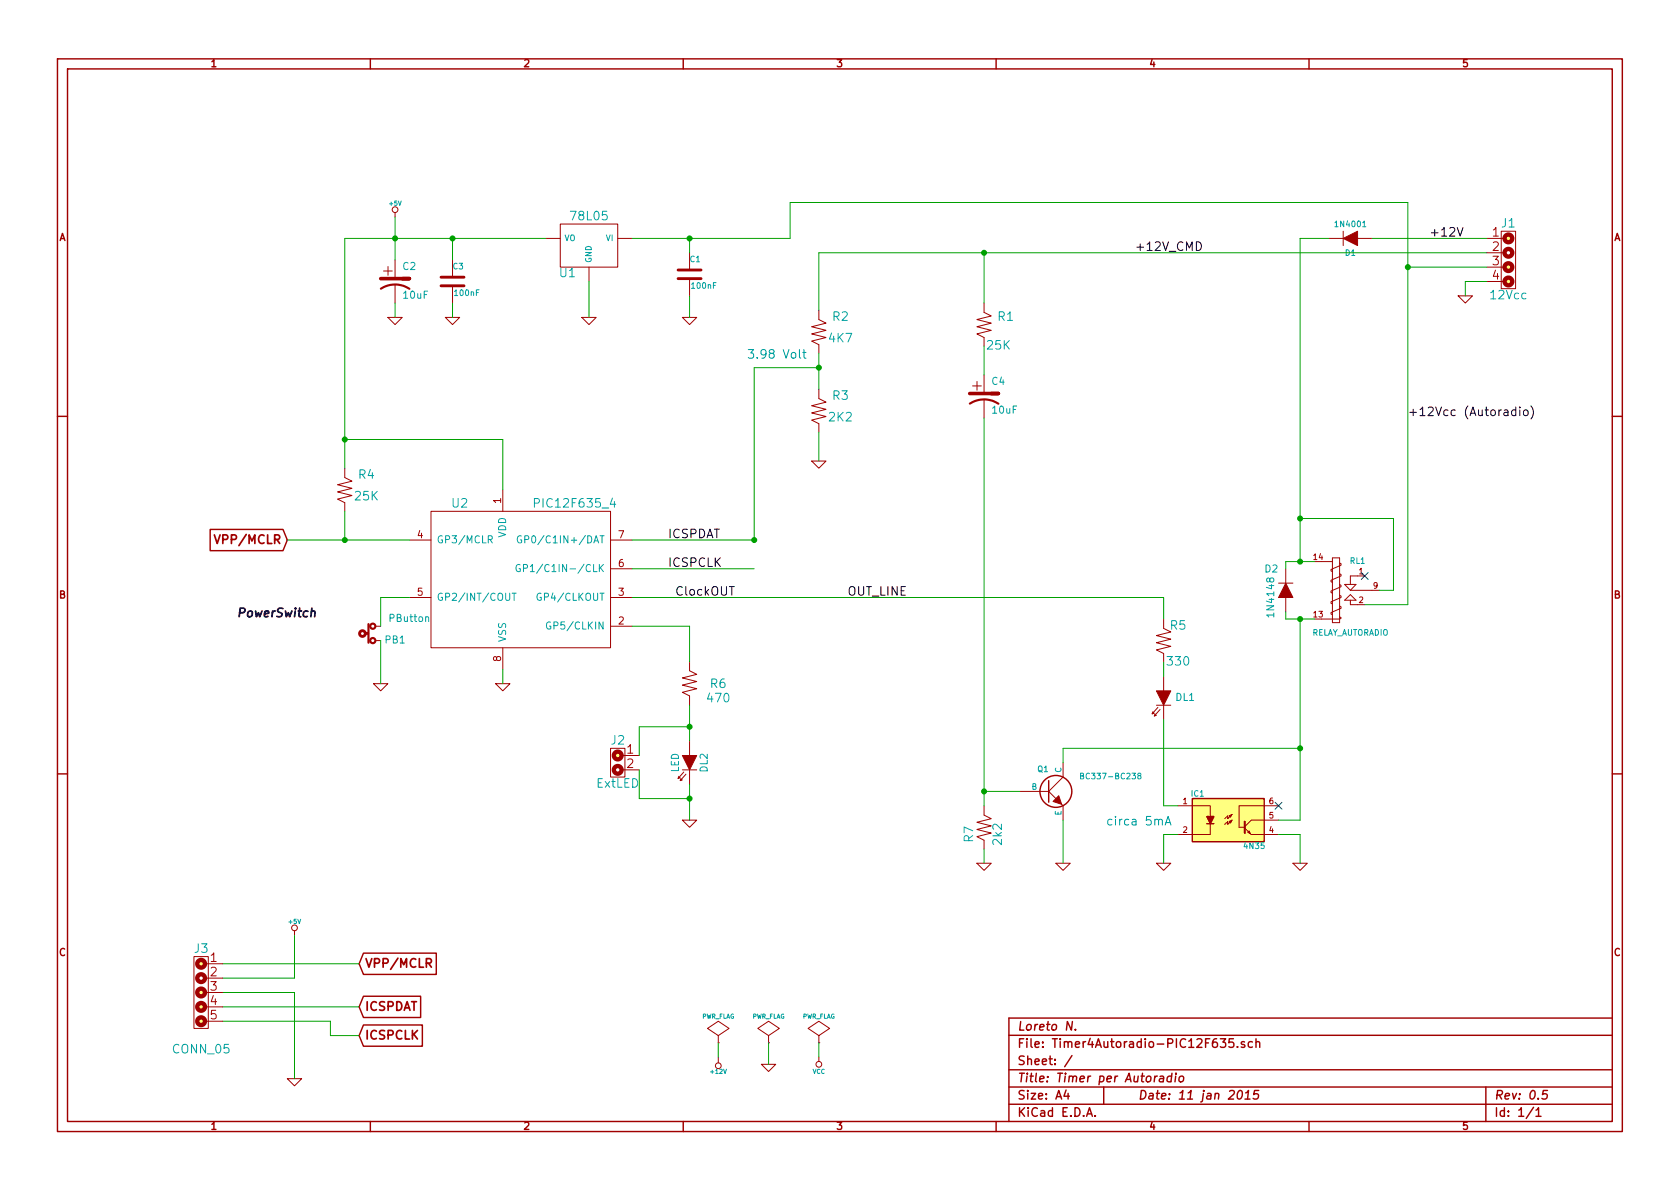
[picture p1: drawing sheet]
EESchema Schematic File Version 2
LIBS:LnRegulators
LIBS:Ln_R-C-L
LIBS:LnConnectors
LIBS:LnDevice
LIBS:LnDiodiTransistors
LIBS:LnMicroController
LIBS:LnSample
LIBS:power
LIBS:device
LIBS:transistors
LIBS:conn
LIBS:linear
LIBS:regul
LIBS:74xx
LIBS:cmos4000
LIBS:adc-dac
LIBS:memory
LIBS:xilinx
LIBS:special
LIBS:microcontrollers
LIBS:dsp
LIBS:microchip
LIBS:analog_switches
LIBS:motorola
LIBS:texas
LIBS:intel
LIBS:audio
LIBS:interface
LIBS:digital-audio
LIBS:philips
LIBS:display
LIBS:cypress
LIBS:siliconi
LIBS:opto
LIBS:atmel
LIBS:contrib
LIBS:valves
LIBS:Timer4Autoradio-PIC12F635-cache
EELAYER 27 0
EELAYER END
$Descr A4 11693 8268
encoding utf-8
Sheet 1 1
Title "Timer per Autoradio"
Date "11 jan 2015"
Rev "0.5"
Comp "Loreto N."
Comment1 ""
Comment2 ""
Comment3 ""
Comment4 ""
$EndDescr
$Comp
L GND #PWR01
U 1 1
P 3500 4750
F 0 "#PWR01" H 3500 4750 30  0001 C CNN
F 1 "GND" H 3500 4680 30  0001 C CNN
F 2 "" H 3500 4750 60  0000 C CNN
F 3 "" H 3500 4750 60  0000 C CNN
	1    3500 4750
	1    0    0    -1  
$EndComp
$Comp
L RESISTOR R4
U 1 1
P 2400 3400
F 0 "R4" H 2550 3500 60  0000 C CNN
F 1 "25K" H 2550 3350 60  0000 C CNN
F 2 "~" H 2400 3400 60  0000 C CNN
F 3 "~" H 2400 3400 60  0000 C CNN
	1    2400 3400
	1    0    0    -1  
$EndComp
$Comp
L GND #PWR02
U 1 1
P 2650 4750
F 0 "#PWR02" H 2650 4750 30  0001 C CNN
F 1 "GND" H 2650 4680 30  0001 C CNN
F 2 "" H 2650 4750 60  0000 C CNN
F 3 "" H 2650 4750 60  0000 C CNN
	1    2650 4750
	1    0    0    -1  
$EndComp
Text GLabel 2000 3750 0    60   Input ~ 12
VPP/MCLR
Text GLabel 2500 6700 2    60   Input ~ 12
VPP/MCLR
Text GLabel 2500 7000 2    60   Input ~ 12
ICSPDAT
Text GLabel 2500 7200 2    60   Input ~ 12
ICSPCLK
$Comp
L GND #PWR03
U 1 1
P 2050 7500
F 0 "#PWR03" H 2050 7500 30  0001 C CNN
F 1 "GND" H 2050 7430 30  0001 C CNN
F 2 "" H 2050 7500 60  0000 C CNN
F 3 "" H 2050 7500 60  0000 C CNN
	1    2050 7500
	1    0    0    -1  
$EndComp
$Comp
L PWR_FLAG #FLG04
U 1 1
P 5000 7250
F 0 "#FLG04" H 5000 7345 30  0001 C CNN
F 1 "PWR_FLAG" H 5000 7430 30  0000 C CNN
F 2 "" H 5000 7250 60  0000 C CNN
F 3 "" H 5000 7250 60  0000 C CNN
	1    5000 7250
	1    0    0    -1  
$EndComp
$Comp
L PWR_FLAG #FLG05
U 1 1
P 5350 7250
F 0 "#FLG05" H 5350 7345 30  0001 C CNN
F 1 "PWR_FLAG" H 5350 7430 30  0000 C CNN
F 2 "" H 5350 7250 60  0000 C CNN
F 3 "" H 5350 7250 60  0000 C CNN
	1    5350 7250
	1    0    0    -1  
$EndComp
$Comp
L PWR_FLAG #FLG06
U 1 1
P 5700 7250
F 0 "#FLG06" H 5700 7345 30  0001 C CNN
F 1 "PWR_FLAG" H 5700 7430 30  0000 C CNN
F 2 "" H 5700 7250 60  0000 C CNN
F 3 "" H 5700 7250 60  0000 C CNN
	1    5700 7250
	1    0    0    -1  
$EndComp
$Comp
L VCC #PWR07
U 1 1
P 5700 7350
F 0 "#PWR07" H 5700 7450 30  0001 C CNN
F 1 "VCC" H 5700 7450 30  0000 C CNN
F 2 "" H 5700 7350 60  0000 C CNN
F 3 "" H 5700 7350 60  0000 C CNN
	1    5700 7350
	-1   0    0    1   
$EndComp
$Comp
L GND #PWR08
U 1 1
P 5350 7400
F 0 "#PWR08" H 5350 7400 30  0001 C CNN
F 1 "GND" H 5350 7330 30  0001 C CNN
F 2 "" H 5350 7400 60  0000 C CNN
F 3 "" H 5350 7400 60  0000 C CNN
	1    5350 7400
	1    0    0    -1  
$EndComp
$Comp
L +12V #PWR09
U 1 1
P 5000 7350
F 0 "#PWR09" H 5000 7300 20  0001 C CNN
F 1 "+12V" H 5000 7450 30  0000 C CNN
F 2 "" H 5000 7350 60  0000 C CNN
F 3 "" H 5000 7350 60  0000 C CNN
	1    5000 7350
	-1   0    0    1   
$EndComp
Text Label 1650 4300 0    60   Italic 12
PowerSwitch
$Comp
L LED DL2
U 1 1
P 4800 5300
F 0 "DL2" H 4800 5400 50  0000 C CNN
F 1 "LED" H 4800 5200 50  0000 C CNN
F 2 "~" H 4800 5300 60  0000 C CNN
F 3 "~" H 4800 5300 60  0000 C CNN
	1    4800 5300
	0    1    1    0   
$EndComp
$Comp
L RESISTOR R6
U 1 1
P 4800 4750
F 0 "R6" H 4600 4750 60  0000 C CNN
F 1 "470" H 4600 4850 60  0000 C CNN
F 2 "~" H 4800 4750 60  0000 C CNN
F 3 "~" H 4800 4750 60  0000 C CNN
	1    4800 4750
	-1   0    0    1   
$EndComp
$Comp
L GND #PWR010
U 1 1
P 4800 5700
F 0 "#PWR010" H 4800 5700 30  0001 C CNN
F 1 "GND" H 4800 5630 30  0001 C CNN
F 2 "" H 4800 5700 60  0000 C CNN
F 3 "" H 4800 5700 60  0000 C CNN
	1    4800 5700
	1    0    0    -1  
$EndComp
$Comp
L 78L05 U1
U 1 1
P 4100 1700
F 0 "U1" H 4250 1504 60  0000 C CNN
F 1 "78L05" H 4100 1900 60  0000 C CNN
F 2 "~" H 4100 1700 60  0000 C CNN
F 3 "~" H 4100 1700 60  0000 C CNN
	1    4100 1700
	-1   0    0    -1  
$EndComp
$Comp
L DIODE D1
U 1 1
P 9400 1650
F 0 "D1" H 9400 1750 40  0000 C CNN
F 1 "1N4001" H 9400 1550 40  0000 C CNN
F 2 "~" H 9400 1650 60  0000 C CNN
F 3 "~" H 9400 1650 60  0000 C CNN
	1    9400 1650
	-1   0    0    1   
$EndComp
$Comp
L GND #PWR011
U 1 1
P 4100 2200
F 0 "#PWR011" H 4100 2200 30  0001 C CNN
F 1 "GND" H 4100 2130 30  0001 C CNN
F 2 "" H 4100 2200 60  0000 C CNN
F 3 "" H 4100 2200 60  0000 C CNN
	1    4100 2200
	1    0    0    -1  
$EndComp
$Comp
L RESISTOR R2
U 1 1
P 5700 2300
F 0 "R2" H 5850 2400 60  0000 C CNN
F 1 "4K7" H 5850 2250 60  0000 C CNN
F 2 "~" H 5700 2300 60  0000 C CNN
F 3 "~" H 5700 2300 60  0000 C CNN
	1    5700 2300
	1    0    0    -1  
$EndComp
$Comp
L RESISTOR R3
U 1 1
P 5700 2850
F 0 "R3" H 5850 2950 60  0000 C CNN
F 1 "2K2" H 5850 2800 60  0000 C CNN
F 2 "~" H 5700 2850 60  0000 C CNN
F 3 "~" H 5700 2850 60  0000 C CNN
	1    5700 2850
	1    0    0    -1  
$EndComp
$Comp
L GND #PWR012
U 1 1
P 4800 2200
F 0 "#PWR012" H 4800 2200 30  0001 C CNN
F 1 "GND" H 4800 2130 30  0001 C CNN
F 2 "" H 4800 2200 60  0000 C CNN
F 3 "" H 4800 2200 60  0000 C CNN
	1    4800 2200
	1    0    0    -1  
$EndComp
$Comp
L C C3
U 1 1
P 3150 1950
F 0 "C3" H 3150 2050 40  0000 L CNN
F 1 "100nF" H 3156 1865 40  0000 L CNN
F 2 "~" H 3188 1800 30  0000 C CNN
F 3 "~" H 3150 1950 60  0000 C CNN
	1    3150 1950
	1    0    0    -1  
$EndComp
$Comp
L CAPPOL C2
U 1 1
P 2750 1950
F 0 "C2" H 2800 2050 50  0000 L CNN
F 1 "10uF" H 2800 1850 50  0000 L CNN
F 2 "~" H 2750 1950 60  0000 C CNN
F 3 "~" H 2750 1950 60  0000 C CNN
	1    2750 1950
	1    0    0    -1  
$EndComp
$Comp
L C C1
U 1 1
P 4800 1900
F 0 "C1" H 4800 2000 40  0000 L CNN
F 1 "100nF" H 4806 1815 40  0000 L CNN
F 2 "~" H 4838 1750 30  0000 C CNN
F 3 "~" H 4800 1900 60  0000 C CNN
	1    4800 1900
	1    0    0    -1  
$EndComp
$Comp
L GND #PWR013
U 1 1
P 2750 2200
F 0 "#PWR013" H 2750 2200 30  0001 C CNN
F 1 "GND" H 2750 2130 30  0001 C CNN
F 2 "" H 2750 2200 60  0000 C CNN
F 3 "" H 2750 2200 60  0000 C CNN
	1    2750 2200
	1    0    0    -1  
$EndComp
$Comp
L GND #PWR014
U 1 1
P 3150 2200
F 0 "#PWR014" H 3150 2200 30  0001 C CNN
F 1 "GND" H 3150 2130 30  0001 C CNN
F 2 "" H 3150 2200 60  0000 C CNN
F 3 "" H 3150 2200 60  0000 C CNN
	1    3150 2200
	1    0    0    -1  
$EndComp
Text Label 9950 1650 0    60   ~ 0
+12V
$Comp
L GND #PWR015
U 1 1
P 5700 3200
F 0 "#PWR015" H 5700 3200 30  0001 C CNN
F 1 "GND" H 5700 3130 30  0001 C CNN
F 2 "" H 5700 3200 60  0000 C CNN
F 3 "" H 5700 3200 60  0000 C CNN
	1    5700 3200
	1    0    0    -1  
$EndComp
$Comp
L PIC12F635_4 U2
U 1 1
P 3500 4400
F 0 "U2" H 3200 5300 60  0000 C CNN
F 1 "PIC12F635_4" H 4000 5300 60  0000 C CNN
F 2 "~" H 3500 4400 60  0000 C CNN
F 3 "~" H 3500 4400 60  0000 C CNN
	1    3500 4400
	1    0    0    -1  
$EndComp
$Comp
L RESISTOR R5
U 1 1
P 8100 4450
F 0 "R5" H 8200 4550 60  0000 C CNN
F 1 "330" H 8200 4300 60  0000 C CNN
F 2 "~" H 8100 4450 60  0000 C CNN
F 3 "~" H 8100 4450 60  0000 C CNN
	1    8100 4450
	1    0    0    -1  
$EndComp
$Comp
L 4N35 IC1
U 1 1
P 8550 5700
F 0 "IC1" H 8336 5879 40  0000 C CNN
F 1 "4N35" H 8730 5515 40  0000 C CNN
F 2 "~" H 8351 5520 29  0000 C CNN
F 3 "~" H 8550 5700 60  0000 C CNN
	1    8550 5700
	1    0    0    -1  
$EndComp
$Comp
L GND #PWR016
U 1 1
P 8100 6000
F 0 "#PWR016" H 8100 6000 30  0001 C CNN
F 1 "GND" H 8100 5930 30  0001 C CNN
F 2 "" H 8100 6000 60  0000 C CNN
F 3 "" H 8100 6000 60  0000 C CNN
	1    8100 6000
	1    0    0    -1  
$EndComp
$Comp
L DIODE D2
U 1 1
P 8950 4100
F 0 "D2" V 9100 4200 50  0000 C CNN
F 1 "1N4148" H 8900 4200 50  0000 C CNN
F 2 "~" H 8950 4100 60  0000 C CNN
F 3 "~" H 8950 4100 60  0000 C CNN
	1    8950 4100
	0    -1   -1   0   
$EndComp
$Comp
L GND #PWR017
U 1 1
P 9050 6000
F 0 "#PWR017" H 9050 6000 30  0001 C CNN
F 1 "GND" H 9050 5930 30  0001 C CNN
F 2 "" H 9050 6000 60  0000 C CNN
F 3 "" H 9050 6000 60  0000 C CNN
	1    9050 6000
	1    0    0    -1  
$EndComp
$Comp
L LED DL1
U 1 1
P 8100 4850
F 0 "DL1" V 8100 5000 50  0000 C CNN
F 1 "LED" V 8250 4950 50  0001 C CNN
F 2 "~" H 8100 4850 60  0000 C CNN
F 3 "~" H 8100 4850 60  0000 C CNN
	1    8100 4850
	0    1    1    0   
$EndComp
Text Notes 5200 2500 0    60   ~ 0
3.98 Volt
$Comp
L GND #PWR018
U 1 1
P 10200 2050
F 0 "#PWR018" H 10200 2050 30  0001 C CNN
F 1 "GND" H 10200 1980 30  0001 C CNN
F 2 "" H 10200 2050 60  0000 C CNN
F 3 "" H 10200 2050 60  0000 C CNN
	1    10200 2050
	1    0    0    -1  
$EndComp
Text Label 4650 3750 0    60   ~ 0
ICSPDAT
Text Label 4650 3950 0    60   ~ 0
ICSPCLK
Text Label 5900 4150 0    60   ~ 0
OUT_LINE
Text Label 9800 2900 0    60   ~ 0
+12Vcc (Autoradio)
Text Notes 7700 5750 0    60   ~ 0
circa 5mA
Text Label 4700 4150 0    60   ~ 0
ClockOUT
$Comp
L RESISTOR R1
U 1 1
P 6850 2250
F 0 "R1" H 7000 2300 60  0000 C CNN
F 1 "25K" H 6950 2100 60  0000 C CNN
F 2 "~" H 6850 2250 60  0000 C CNN
F 3 "~" H 6850 2250 60  0000 C CNN
	1    6850 2250
	1    0    0    -1  
$EndComp
Text Label 7900 1750 0    60   ~ 0
+12V_CMD
$Comp
L CAPPOL C4
U 1 1
P 6850 2750
F 0 "C4" H 6900 2850 50  0000 L CNN
F 1 "10uF" H 6900 2650 50  0000 L CNN
F 2 "~" H 6850 2750 60  0000 C CNN
F 3 "~" H 6850 2750 60  0000 C CNN
	1    6850 2750
	1    0    0    -1  
$EndComp
NoConn ~ 8900 5600
$Comp
L RELAY_AUTORADIO RL1
U 1 1
P 9350 4150
F 0 "RL1" H 9450 4400 40  0000 C CNN
F 1 "RELAY_AUTORADIO" H 9400 3900 40  0000 C CNN
F 2 "~" H 9350 4170 60  0000 C CNN
F 3 "~" H 9350 4170 60  0000 C CNN
	1    9350 4150
	1    0    0    -1  
$EndComp
$Comp
L PULSANTENC PB1
U 1 1
P 2600 4400
F 0 "PB1" V 2650 4250 50  0000 C CNN
F 1 "PButton" V 2500 4150 50  0000 C CNN
F 2 "~" H 2600 4400 60  0000 C CNN
F 3 "~" H 2600 4400 60  0000 C CNN
	1    2600 4400
	0    -1   1    0   
$EndComp
$Comp
L NPN Q1
U 1 1
P 7300 5500
F 0 "Q1" H 7300 5650 40  0000 R CNN
F 1 "BC337-BC238" H 7950 5600 40  0000 R CNN
F 2 "~" H 7300 5500 60  0000 C CNN
F 3 "~" H 7300 5500 60  0000 C CNN
	1    7300 5500
	1    0    0    -1  
$EndComp
$Comp
L GND #PWR019
U 1 1
P 6850 6000
F 0 "#PWR019" H 6850 6000 30  0001 C CNN
F 1 "GND" H 6850 5930 30  0001 C CNN
F 2 "" H 6850 6000 60  0000 C CNN
F 3 "" H 6850 6000 60  0000 C CNN
	1    6850 6000
	1    0    0    -1  
$EndComp
$Comp
L RESISTOR R7
U 1 1
P 6850 5750
F 0 "R7" V 6750 5700 60  0000 C CNN
F 1 "2k2" V 6950 5700 60  0000 C CNN
F 2 "~" H 6850 5750 60  0000 C CNN
F 3 "~" H 6850 5750 60  0000 C CNN
	1    6850 5750
	1    0    0    -1  
$EndComp
$Comp
L GND #PWR020
U 1 1
P 7400 6000
F 0 "#PWR020" H 7400 6000 30  0001 C CNN
F 1 "GND" H 7400 5930 30  0001 C CNN
F 2 "" H 7400 6000 60  0000 C CNN
F 3 "" H 7400 6000 60  0000 C CNN
	1    7400 6000
	1    0    0    -1  
$EndComp
Wire Wire Line
	2650 4150 2850 4150
Wire Wire Line
	2400 3550 2400 3750
Wire Wire Line
	2000 3750 2850 3750
Wire Wire Line
	2400 3050 3500 3050
Connection ~ 2400 3750
Wire Wire Line
	2050 6800 1550 6800
Wire Wire Line
	2050 7500 2050 6900
Wire Wire Line
	2050 6900 1550 6900
Wire Wire Line
	1550 6700 2500 6700
Wire Wire Line
	1550 7000 2500 7000
Wire Wire Line
	2050 6500 2050 6800
Wire Wire Line
	5000 7350 5000 7250
Wire Wire Line
	5350 7400 5350 7250
Wire Wire Line
	5700 7350 5700 7250
Wire Wire Line
	1550 7100 2300 7100
Wire Wire Line
	2300 7100 2300 7200
Wire Wire Line
	2300 7200 2500 7200
Wire Wire Line
	4800 5450 4800 5700
Wire Wire Line
	4800 4900 4800 5150
Wire Wire Line
	4800 4350 4800 4600
Wire Wire Line
	2400 1650 3800 1650
Wire Wire Line
	2750 1500 2750 1800
Connection ~ 2750 1650
Wire Wire Line
	3150 1800 3150 1650
Connection ~ 3150 1650
Wire Wire Line
	3150 2100 3150 2200
Wire Wire Line
	2750 2100 2750 2200
Wire Wire Line
	5700 2450 5700 2700
Wire Wire Line
	5700 3000 5700 3200
Connection ~ 5700 2550
Wire Wire Line
	4400 3750 5250 3750
Wire Wire Line
	3500 4650 3500 4750
Wire Wire Line
	8200 5800 8100 5800
Wire Wire Line
	8100 5800 8100 6000
Wire Wire Line
	9050 5700 8900 5700
Wire Wire Line
	8900 5800 9050 5800
Wire Wire Line
	9050 5800 9050 6000
Wire Wire Line
	4400 4150 8100 4150
Wire Wire Line
	5700 2550 5250 2550
Wire Wire Line
	4400 1650 5500 1650
Wire Wire Line
	4800 1750 4800 1650
Connection ~ 4800 1650
Wire Wire Line
	4100 1950 4100 2200
Wire Wire Line
	4800 2050 4800 2200
Wire Wire Line
	2400 1650 2400 3250
Wire Wire Line
	5700 2150 5700 1750
Wire Wire Line
	5700 1750 10350 1750
Wire Wire Line
	4400 4350 4800 4350
Connection ~ 5250 3750
Wire Wire Line
	5250 2550 5250 3750
Connection ~ 2400 3050
Wire Wire Line
	3500 3050 3500 3400
Wire Wire Line
	8100 4600 8100 4700
Wire Wire Line
	8100 5000 8100 5600
Wire Wire Line
	8100 5600 8200 5600
Wire Wire Line
	10200 1950 10200 2050
Wire Wire Line
	5500 1650 5500 1400
Wire Wire Line
	5500 1400 9800 1400
Wire Wire Line
	8100 4150 8100 4300
Wire Wire Line
	8950 3900 9150 3900
Wire Wire Line
	8950 4300 9150 4300
Wire Wire Line
	8950 4300 8950 4250
Wire Wire Line
	9050 4300 9050 5700
Connection ~ 9050 4300
Wire Wire Line
	8950 3900 8950 3950
Wire Wire Line
	9050 1650 9050 3900
Connection ~ 9050 3900
Wire Wire Line
	7400 5700 7400 6000
Wire Wire Line
	6850 5900 6850 6000
Wire Wire Line
	7100 5500 6850 5500
Wire Wire Line
	6850 2900 6850 5600
Wire Wire Line
	7400 5300 7400 5200
Wire Wire Line
	7400 5200 9050 5200
Connection ~ 9050 5200
Wire Wire Line
	6850 1750 6850 2100
Connection ~ 6850 1750
Wire Wire Line
	6850 2400 6850 2600
Connection ~ 6850 5500
Wire Wire Line
	9050 3600 9700 3600
Wire Wire Line
	9700 3600 9700 4100
Wire Wire Line
	9700 4100 9600 4100
Connection ~ 9050 3600
Wire Wire Line
	9800 1400 9800 4200
NoConn ~ 9500 4000
Wire Wire Line
	5250 3950 4400 3950
$Comp
L CONN_04 J1
U 1 1
P 10500 1900
F 0 "J1" H 10500 2250 60  0000 C CNN
F 1 "12Vcc" H 10500 1750 60  0000 C CNN
F 2 "~" H 10500 1900 60  0000 C CNN
F 3 "~" H 10500 1900 60  0000 C CNN
	1    10500 1900
	-1   0    0    -1  
$EndComp
Wire Wire Line
	10200 1950 10350 1950
Wire Wire Line
	10350 1850 9800 1850
Connection ~ 9800 1850
Wire Wire Line
	9800 4200 9500 4200
Wire Wire Line
	10350 1650 9550 1650
Wire Wire Line
	9250 1650 9050 1650
Connection ~ 4800 5050
$Comp
L CONN_02 J2
U 1 1
P 4300 5500
F 0 "J2" H 4300 5850 60  0000 C CNN
F 1 "ExtLED" H 4300 5550 60  0000 C CNN
F 2 "~" H 4300 5500 60  0000 C CNN
F 3 "~" H 4300 5500 60  0000 C CNN
	1    4300 5500
	1    0    0    -1  
$EndComp
Wire Wire Line
	2650 4150 2650 4350
Wire Wire Line
	2650 4450 2650 4750
Wire Wire Line
	4450 5250 4450 5050
Wire Wire Line
	4450 5050 4800 5050
Wire Wire Line
	4450 5350 4450 5550
Wire Wire Line
	4450 5550 4800 5550
Connection ~ 4800 5550
$Comp
L +5V #PWR021
U 1 1
P 2750 1500
F 0 "#PWR021" H 2750 1590 20  0001 C CNN
F 1 "+5V" H 2750 1590 30  0000 C CNN
F 2 "" H 2750 1500 60  0000 C CNN
F 3 "" H 2750 1500 60  0000 C CNN
	1    2750 1500
	1    0    0    -1  
$EndComp
$Comp
L +5V #PWR022
U 1 1
P 2050 6500
F 0 "#PWR022" H 2050 6590 20  0001 C CNN
F 1 "+5V" H 2050 6590 30  0000 C CNN
F 2 "" H 2050 6500 60  0000 C CNN
F 3 "" H 2050 6500 60  0000 C CNN
	1    2050 6500
	1    0    0    -1  
$EndComp
$Comp
L CONN_05 J3
U 1 1
P 1400 6950
F 0 "J3" H 1400 7300 60  0000 C CNN
F 1 "CONN_05" H 1400 6600 60  0000 C CNN
F 2 "~" H 1400 6950 60  0000 C CNN
F 3 "~" H 1400 6950 60  0000 C CNN
	1    1400 6950
	1    0    0    -1  
$EndComp
$EndSCHEMATC
